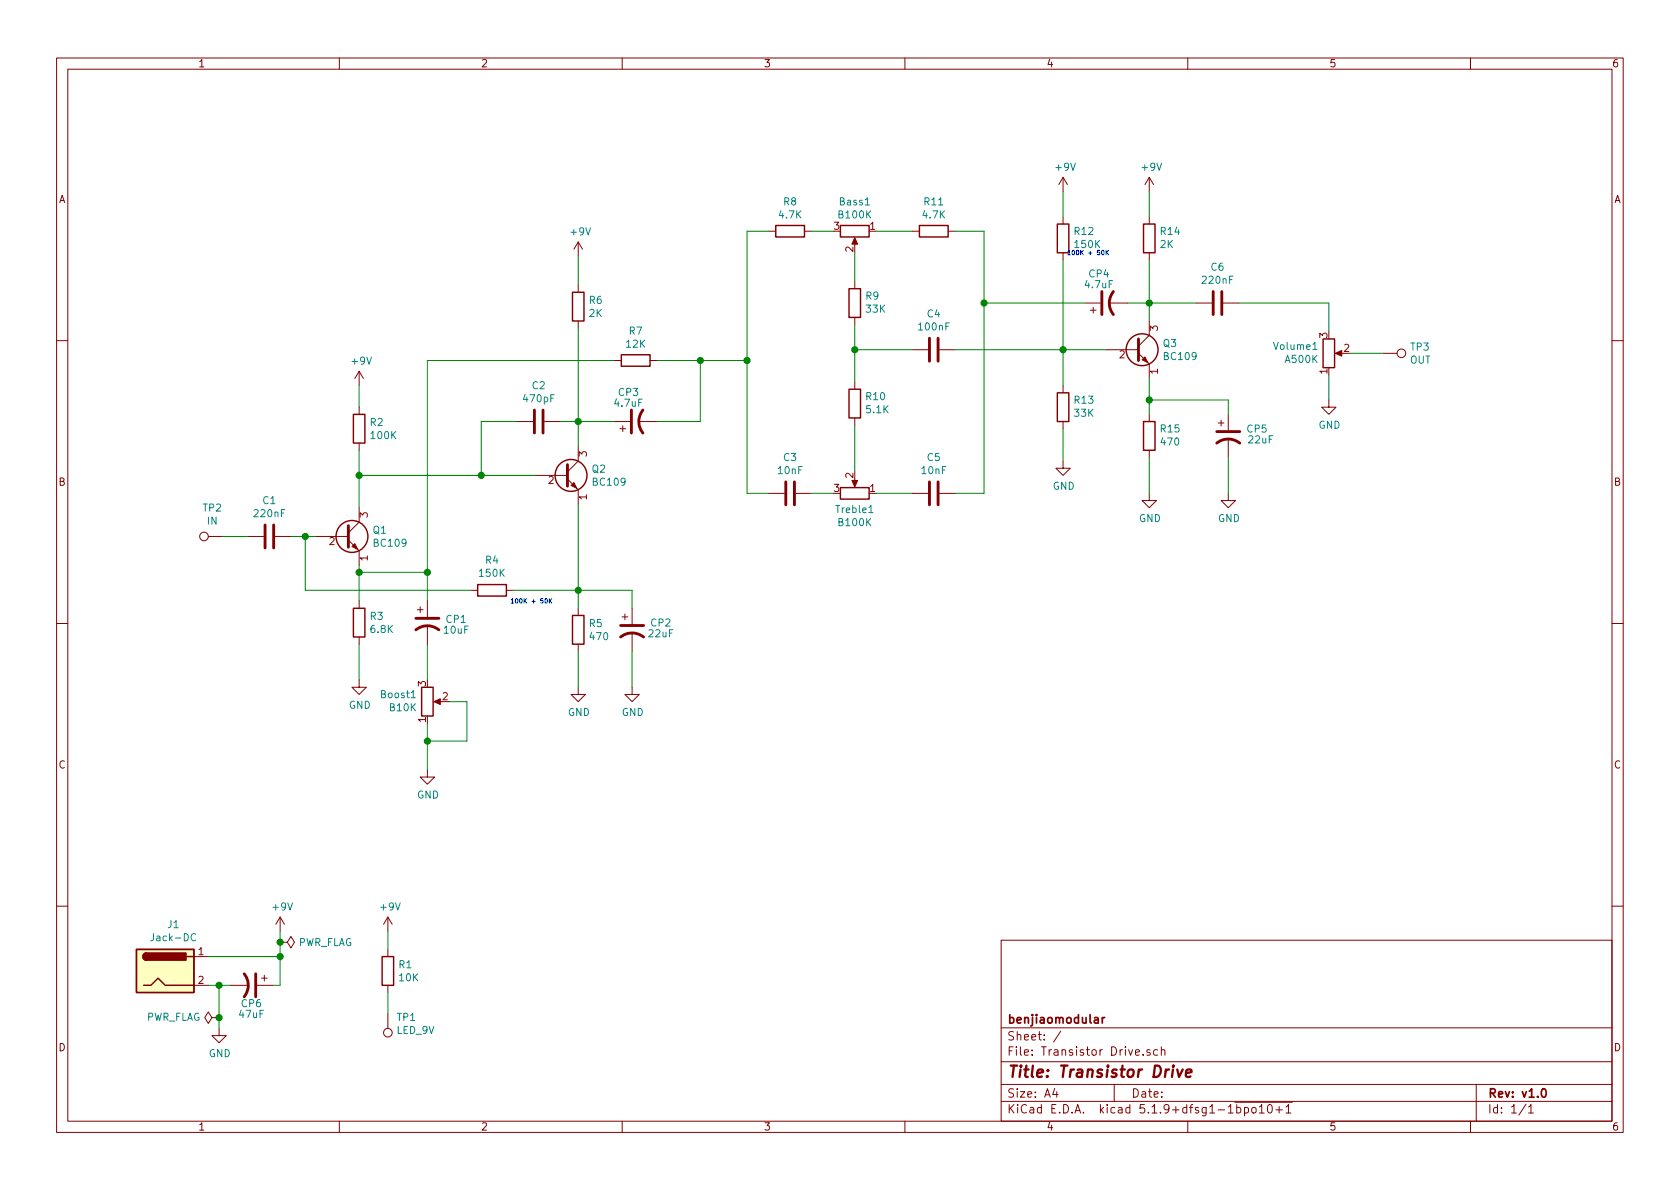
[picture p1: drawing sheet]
EESchema Schematic File Version 4
EELAYER 30 0
EELAYER END
$Descr A4 11693 8268
encoding utf-8
Sheet 1 1
Title "Transistor Drive"
Date ""
Rev "v1.0"
Comp "benjiaomodular"
Comment1 ""
Comment2 ""
Comment3 ""
Comment4 ""
$EndDescr
$Comp
L Connector:Jack-DC J1
U 1 1
P 1150 6750
F 0 "J1" H 1207 7075 50  0000 C CNN
F 1 "Jack-DC" H 1207 6984 50  0000 C CNN
F 2 "Connector_Wire:SolderWire-0.5sqmm_1x02_P4.8mm_D0.9mm_OD2.3mm" H 1200 6710 50  0001 C CNN
F 3 "~" H 1200 6710 50  0001 C CNN
	1    1150 6750
	1    0    0    -1  
$EndComp
$Comp
L power:+9V #PWR0101
U 1 1
P 1950 6475
F 0 "#PWR0101" H 1950 6325 50  0001 C CNN
F 1 "+9V" H 1965 6648 50  0000 C CNN
F 2 "" H 1950 6475 50  0001 C CNN
F 3 "" H 1950 6475 50  0001 C CNN
	1    1950 6475
	1    0    0    -1  
$EndComp
Connection ~ 1950 6650
Wire Wire Line
	1950 6650 1950 6550
Wire Wire Line
	1450 6650 1950 6650
Wire Wire Line
	1950 6650 1950 6850
Wire Wire Line
	1450 6850 1525 6850
$Comp
L power:GND #PWR0102
U 1 1
P 1525 7150
F 0 "#PWR0102" H 1525 6900 50  0001 C CNN
F 1 "GND" H 1530 6977 50  0000 C CNN
F 2 "" H 1525 7150 50  0001 C CNN
F 3 "" H 1525 7150 50  0001 C CNN
	1    1525 7150
	1    0    0    -1  
$EndComp
Wire Wire Line
	1950 6850 1900 6850
$Comp
L Device:CP1 CP6
U 1 1
P 1750 6850
F 0 "CP6" V 1875 6850 50  0000 C CNN
F 1 "47uF" V 1950 6850 50  0000 C CNN
F 2 "Capacitor_THT:CP_Radial_D4.0mm_P2.00mm" H 1750 6850 50  0001 C CNN
F 3 "~" H 1750 6850 50  0001 C CNN
	1    1750 6850
	0    1    1    0   
$EndComp
Wire Wire Line
	1525 6850 1525 7075
Connection ~ 1525 6850
Wire Wire Line
	1525 6850 1600 6850
$Comp
L power:PWR_FLAG #FLG0101
U 1 1
P 1950 6550
F 0 "#FLG0101" H 1950 6625 50  0001 C CNN
F 1 "PWR_FLAG" V 1950 6678 50  0000 L CNN
F 2 "" H 1950 6550 50  0001 C CNN
F 3 "~" H 1950 6550 50  0001 C CNN
	1    1950 6550
	0    1    1    0   
$EndComp
Connection ~ 1950 6550
Wire Wire Line
	1950 6550 1950 6475
$Comp
L power:PWR_FLAG #FLG0102
U 1 1
P 1525 7075
F 0 "#FLG0102" H 1525 7150 50  0001 C CNN
F 1 "PWR_FLAG" V 1525 7202 50  0000 L CNN
F 2 "" H 1525 7075 50  0001 C CNN
F 3 "~" H 1525 7075 50  0001 C CNN
	1    1525 7075
	0    -1   -1   0   
$EndComp
Connection ~ 1525 7075
Wire Wire Line
	1525 7075 1525 7150
$Comp
L Device:R R1
U 1 1
P 2700 6750
F 0 "R1" H 2770 6796 50  0000 L CNN
F 1 "10K" H 2770 6705 50  0000 L CNN
F 2 "Resistor_THT:R_Axial_DIN0207_L6.3mm_D2.5mm_P7.62mm_Horizontal" V 2630 6750 50  0001 C CNN
F 3 "~" H 2700 6750 50  0001 C CNN
	1    2700 6750
	1    0    0    -1  
$EndComp
$Comp
L power:+9V #PWR0103
U 1 1
P 2700 6475
F 0 "#PWR0103" H 2700 6325 50  0001 C CNN
F 1 "+9V" H 2715 6648 50  0000 C CNN
F 2 "" H 2700 6475 50  0001 C CNN
F 3 "" H 2700 6475 50  0001 C CNN
	1    2700 6475
	1    0    0    -1  
$EndComp
$Comp
L Connector:TestPoint TP1
U 1 1
P 2700 7050
F 0 "TP1" H 2642 7076 50  0000 R CNN
F 1 "LED_9V" H 2642 7167 50  0000 R CNN
F 2 "Connector_Wire:SolderWire-0.5sqmm_1x01_D0.9mm_OD2.3mm" H 2900 7050 50  0001 C CNN
F 3 "~" H 2900 7050 50  0001 C CNN
	1    2700 7050
	-1   0    0    1   
$EndComp
Wire Wire Line
	2700 6475 2700 6600
Wire Wire Line
	2700 6900 2700 7050
$Comp
L Connector:TestPoint TP2
U 1 1
P 1550 3725
F 0 "TP2" V 1745 3797 50  0000 C CNN
F 1 "IN" V 1654 3797 50  0000 C CNN
F 2 "Connector_Wire:SolderWire-0.5sqmm_1x01_D0.9mm_OD2.3mm" H 1750 3725 50  0001 C CNN
F 3 "~" H 1750 3725 50  0001 C CNN
	1    1550 3725
	0    -1   -1   0   
$EndComp
$Comp
L Device:C C1
U 1 1
P 1875 3725
F 0 "C1" V 1623 3725 50  0000 C CNN
F 1 "220nF" V 1714 3725 50  0000 C CNN
F 2 "Capacitor_THT:C_Rect_L7.2mm_W2.5mm_P5.00mm_FKS2_FKP2_MKS2_MKP2" H 1913 3575 50  0001 C CNN
F 3 "~" H 1875 3725 50  0001 C CNN
	1    1875 3725
	0    1    1    0   
$EndComp
$Comp
L Transistor_BJT:BC109 Q1
U 1 1
P 2400 3725
F 0 "Q1" H 2591 3771 50  0000 L CNN
F 1 "BC109" H 2591 3680 50  0000 L CNN
F 2 "Package_TO_SOT_THT:TO-18-3" H 2600 3650 50  0001 L CIN
F 3 "http://www.farnell.com/datasheets/296634.pdf" H 2400 3725 50  0001 L CNN
	1    2400 3725
	1    0    0    -1  
$EndComp
$Comp
L Device:R R3
U 1 1
P 2500 4325
F 0 "R3" H 2570 4371 50  0000 L CNN
F 1 "6.8K" H 2570 4280 50  0000 L CNN
F 2 "Resistor_THT:R_Axial_DIN0207_L6.3mm_D2.5mm_P7.62mm_Horizontal" V 2430 4325 50  0001 C CNN
F 3 "~" H 2500 4325 50  0001 C CNN
	1    2500 4325
	1    0    0    -1  
$EndComp
$Comp
L power:GND #PWR02
U 1 1
P 2500 4725
F 0 "#PWR02" H 2500 4475 50  0001 C CNN
F 1 "GND" H 2505 4552 50  0000 C CNN
F 2 "" H 2500 4725 50  0001 C CNN
F 3 "" H 2500 4725 50  0001 C CNN
	1    2500 4725
	1    0    0    -1  
$EndComp
Wire Wire Line
	1550 3725 1725 3725
Wire Wire Line
	2500 3925 2500 3975
Wire Wire Line
	2500 4475 2500 4725
$Comp
L Device:R R2
U 1 1
P 2500 2975
F 0 "R2" H 2570 3021 50  0000 L CNN
F 1 "100K" H 2570 2930 50  0000 L CNN
F 2 "Resistor_THT:R_Axial_DIN0207_L6.3mm_D2.5mm_P7.62mm_Horizontal" V 2430 2975 50  0001 C CNN
F 3 "~" H 2500 2975 50  0001 C CNN
	1    2500 2975
	1    0    0    -1  
$EndComp
$Comp
L power:+9V #PWR01
U 1 1
P 2500 2675
F 0 "#PWR01" H 2500 2525 50  0001 C CNN
F 1 "+9V" H 2515 2848 50  0000 C CNN
F 2 "" H 2500 2675 50  0001 C CNN
F 3 "" H 2500 2675 50  0001 C CNN
	1    2500 2675
	1    0    0    -1  
$EndComp
Wire Wire Line
	2500 2675 2500 2825
Wire Wire Line
	2500 3125 2500 3300
$Comp
L Device:R R4
U 1 1
P 3425 4100
F 0 "R4" V 3632 4100 50  0000 C CNN
F 1 "150K" V 3541 4100 50  0000 C CNN
F 2 "Resistor_THT:R_Axial_DIN0207_L6.3mm_D2.5mm_P7.62mm_Horizontal" V 3355 4100 50  0001 C CNN
F 3 "~" H 3425 4100 50  0001 C CNN
	1    3425 4100
	0    -1   -1   0   
$EndComp
Text Notes 3550 4200 0    31   ~ 0
100K + 50K
$Comp
L Device:R R5
U 1 1
P 4025 4375
F 0 "R5" H 4095 4421 50  0000 L CNN
F 1 "470" H 4095 4330 50  0000 L CNN
F 2 "Resistor_THT:R_Axial_DIN0207_L6.3mm_D2.5mm_P7.62mm_Horizontal" V 3955 4375 50  0001 C CNN
F 3 "~" H 4025 4375 50  0001 C CNN
	1    4025 4375
	1    0    0    -1  
$EndComp
$Comp
L Device:CP1 CP2
U 1 1
P 4400 4375
F 0 "CP2" H 4600 4425 50  0000 C CNN
F 1 "22uF" H 4600 4350 50  0000 C CNN
F 2 "Capacitor_THT:CP_Radial_D4.0mm_P2.00mm" H 4400 4375 50  0001 C CNN
F 3 "~" H 4400 4375 50  0001 C CNN
	1    4400 4375
	1    0    0    -1  
$EndComp
$Comp
L Transistor_BJT:BC109 Q2
U 1 1
P 3925 3300
F 0 "Q2" H 4116 3346 50  0000 L CNN
F 1 "BC109" H 4116 3255 50  0000 L CNN
F 2 "Package_TO_SOT_THT:TO-18-3" H 4125 3225 50  0001 L CIN
F 3 "http://www.farnell.com/datasheets/296634.pdf" H 3925 3300 50  0001 L CNN
	1    3925 3300
	1    0    0    -1  
$EndComp
Wire Wire Line
	2125 3725 2125 4100
Wire Wire Line
	2025 3725 2125 3725
Connection ~ 2125 3725
Wire Wire Line
	2125 3725 2200 3725
Wire Wire Line
	3575 4100 4025 4100
Wire Wire Line
	4025 4100 4400 4100
Wire Wire Line
	4400 4100 4400 4225
Connection ~ 4025 4100
$Comp
L Device:R_POT Boost1
U 1 1
P 2975 4875
F 0 "Boost1" H 2905 4829 50  0000 R CNN
F 1 "B10K" H 2905 4920 50  0000 R CNN
F 2 "Connector_Wire:SolderWire-0.5sqmm_1x03_P4.8mm_D0.9mm_OD2.3mm" H 2975 4875 50  0001 C CNN
F 3 "~" H 2975 4875 50  0001 C CNN
	1    2975 4875
	1    0    0    1   
$EndComp
$Comp
L power:GND #PWR03
U 1 1
P 2975 5350
F 0 "#PWR03" H 2975 5100 50  0001 C CNN
F 1 "GND" H 2980 5177 50  0000 C CNN
F 2 "" H 2975 5350 50  0001 C CNN
F 3 "" H 2975 5350 50  0001 C CNN
	1    2975 5350
	1    0    0    -1  
$EndComp
Wire Wire Line
	2975 5025 2975 5150
Wire Wire Line
	2975 5150 3250 5150
Wire Wire Line
	3250 5150 3250 4875
Wire Wire Line
	3250 4875 3125 4875
Connection ~ 2975 5150
Wire Wire Line
	2975 5150 2975 5350
Wire Wire Line
	3725 3300 3350 3300
Connection ~ 2500 3300
Wire Wire Line
	2500 3300 2500 3525
Wire Wire Line
	2125 4100 3275 4100
Wire Wire Line
	2975 3975 2500 3975
Connection ~ 2500 3975
Wire Wire Line
	2500 3975 2500 4175
Wire Wire Line
	2975 4475 2975 4725
Wire Wire Line
	2975 4175 2975 3975
$Comp
L Device:CP1 CP1
U 1 1
P 2975 4325
F 0 "CP1" H 3175 4350 50  0000 C CNN
F 1 "10uF" H 3175 4275 50  0000 C CNN
F 2 "Capacitor_THT:CP_Radial_D4.0mm_P2.00mm" H 2975 4325 50  0001 C CNN
F 3 "~" H 2975 4325 50  0001 C CNN
	1    2975 4325
	1    0    0    -1  
$EndComp
$Comp
L power:GND #PWR04
U 1 1
P 4025 4775
F 0 "#PWR04" H 4025 4525 50  0001 C CNN
F 1 "GND" H 4030 4602 50  0000 C CNN
F 2 "" H 4025 4775 50  0001 C CNN
F 3 "" H 4025 4775 50  0001 C CNN
	1    4025 4775
	1    0    0    -1  
$EndComp
$Comp
L power:GND #PWR05
U 1 1
P 4400 4775
F 0 "#PWR05" H 4400 4525 50  0001 C CNN
F 1 "GND" H 4405 4602 50  0000 C CNN
F 2 "" H 4400 4775 50  0001 C CNN
F 3 "" H 4400 4775 50  0001 C CNN
	1    4400 4775
	1    0    0    -1  
$EndComp
Wire Wire Line
	4400 4525 4400 4775
Wire Wire Line
	4025 4525 4025 4775
$Comp
L Device:C C2
U 1 1
P 3750 2925
F 0 "C2" V 3498 2925 50  0000 C CNN
F 1 "470pF" V 3589 2925 50  0000 C CNN
F 2 "Capacitor_THT:C_Rect_L7.2mm_W2.5mm_P5.00mm_FKS2_FKP2_MKS2_MKP2" H 3788 2775 50  0001 C CNN
F 3 "~" H 3750 2925 50  0001 C CNN
	1    3750 2925
	0    1    1    0   
$EndComp
Wire Wire Line
	4025 3100 4025 2925
Wire Wire Line
	4025 2925 3900 2925
Wire Wire Line
	3600 2925 3350 2925
Wire Wire Line
	3350 2925 3350 3300
Connection ~ 3350 3300
Wire Wire Line
	3350 3300 2500 3300
$Comp
L Device:R R6
U 1 1
P 4025 2125
F 0 "R6" H 4095 2171 50  0000 L CNN
F 1 "2K" H 4095 2080 50  0000 L CNN
F 2 "Resistor_THT:R_Axial_DIN0207_L6.3mm_D2.5mm_P7.62mm_Horizontal" V 3955 2125 50  0001 C CNN
F 3 "~" H 4025 2125 50  0001 C CNN
	1    4025 2125
	1    0    0    -1  
$EndComp
$Comp
L power:+9V #PWR06
U 1 1
P 4025 1775
F 0 "#PWR06" H 4025 1625 50  0001 C CNN
F 1 "+9V" H 4040 1948 50  0000 C CNN
F 2 "" H 4025 1775 50  0001 C CNN
F 3 "" H 4025 1775 50  0001 C CNN
	1    4025 1775
	1    0    0    -1  
$EndComp
Wire Wire Line
	4025 1775 4025 1975
Wire Wire Line
	4025 2275 4025 2925
Connection ~ 4025 2925
$Comp
L Device:CP1 CP3
U 1 1
P 4425 2925
F 0 "CP3" V 4625 2975 50  0000 C CNN
F 1 "4.7uF" V 4550 2975 50  0000 C CNN
F 2 "Capacitor_THT:CP_Radial_D4.0mm_P2.00mm" H 4425 2925 50  0001 C CNN
F 3 "~" H 4425 2925 50  0001 C CNN
	1    4425 2925
	0    -1   -1   0   
$EndComp
$Comp
L Device:R R7
U 1 1
P 4425 2500
F 0 "R7" V 4218 2500 50  0000 C CNN
F 1 "12K" V 4309 2500 50  0000 C CNN
F 2 "Resistor_THT:R_Axial_DIN0207_L6.3mm_D2.5mm_P7.62mm_Horizontal" V 4355 2500 50  0001 C CNN
F 3 "~" H 4425 2500 50  0001 C CNN
	1    4425 2500
	0    1    1    0   
$EndComp
Wire Wire Line
	4275 2500 2975 2500
Wire Wire Line
	2975 2500 2975 3975
Connection ~ 2975 3975
Wire Wire Line
	4025 2925 4275 2925
Wire Wire Line
	4575 2500 4875 2500
Wire Wire Line
	4875 2925 4575 2925
$Comp
L Device:R R8
U 1 1
P 5500 1600
F 0 "R8" V 5293 1600 50  0000 C CNN
F 1 "4.7K" V 5384 1600 50  0000 C CNN
F 2 "Resistor_THT:R_Axial_DIN0207_L6.3mm_D2.5mm_P7.62mm_Horizontal" V 5430 1600 50  0001 C CNN
F 3 "~" H 5500 1600 50  0001 C CNN
	1    5500 1600
	0    1    1    0   
$EndComp
$Comp
L Device:R R11
U 1 1
P 6500 1600
F 0 "R11" V 6293 1600 50  0000 C CNN
F 1 "4.7K" V 6384 1600 50  0000 C CNN
F 2 "Resistor_THT:R_Axial_DIN0207_L6.3mm_D2.5mm_P7.62mm_Horizontal" V 6430 1600 50  0001 C CNN
F 3 "~" H 6500 1600 50  0001 C CNN
	1    6500 1600
	0    1    1    0   
$EndComp
$Comp
L Device:R_POT Bass1
U 1 1
P 5950 1600
F 0 "Bass1" V 5743 1600 50  0000 C CNN
F 1 "B100K" V 5834 1600 50  0000 C CNN
F 2 "Connector_Wire:SolderWire-0.5sqmm_1x03_P4.8mm_D0.9mm_OD2.3mm" H 5950 1600 50  0001 C CNN
F 3 "~" H 5950 1600 50  0001 C CNN
	1    5950 1600
	0    1    1    0   
$EndComp
$Comp
L Device:R R9
U 1 1
P 5950 2100
F 0 "R9" H 5880 2054 50  0000 R CNN
F 1 "33K" H 5880 2145 50  0000 R CNN
F 2 "Resistor_THT:R_Axial_DIN0207_L6.3mm_D2.5mm_P7.62mm_Horizontal" V 5880 2100 50  0001 C CNN
F 3 "~" H 5950 2100 50  0001 C CNN
	1    5950 2100
	-1   0    0    1   
$EndComp
$Comp
L Device:R_POT Treble1
U 1 1
P 5950 3425
F 0 "Treble1" V 5835 3425 50  0000 C CNN
F 1 "B100K" V 5744 3425 50  0000 C CNN
F 2 "Connector_Wire:SolderWire-0.5sqmm_1x03_P4.8mm_D0.9mm_OD2.3mm" H 5950 3425 50  0001 C CNN
F 3 "~" H 5950 3425 50  0001 C CNN
	1    5950 3425
	0    1    -1   0   
$EndComp
$Comp
L Device:C C3
U 1 1
P 5500 3425
F 0 "C3" V 5248 3425 50  0000 C CNN
F 1 "10nF" V 5339 3425 50  0000 C CNN
F 2 "Capacitor_THT:C_Rect_L7.2mm_W2.5mm_P5.00mm_FKS2_FKP2_MKS2_MKP2" H 5538 3275 50  0001 C CNN
F 3 "~" H 5500 3425 50  0001 C CNN
	1    5500 3425
	0    1    1    0   
$EndComp
$Comp
L Device:C C5
U 1 1
P 6500 3425
F 0 "C5" V 6248 3425 50  0000 C CNN
F 1 "10nF" V 6339 3425 50  0000 C CNN
F 2 "Capacitor_THT:C_Rect_L7.2mm_W2.5mm_P5.00mm_FKS2_FKP2_MKS2_MKP2" H 6538 3275 50  0001 C CNN
F 3 "~" H 6500 3425 50  0001 C CNN
	1    6500 3425
	0    1    1    0   
$EndComp
Wire Wire Line
	5650 1600 5800 1600
Wire Wire Line
	6100 1600 6350 1600
Wire Wire Line
	5950 1750 5950 1950
Wire Wire Line
	5650 3425 5800 3425
Wire Wire Line
	6100 3425 6350 3425
Wire Wire Line
	5350 1600 5200 1600
Wire Wire Line
	5200 1600 5200 2500
Wire Wire Line
	5200 3425 5350 3425
$Comp
L Device:R R10
U 1 1
P 5950 2800
F 0 "R10" H 5880 2754 50  0000 R CNN
F 1 "5.1K" H 5880 2845 50  0000 R CNN
F 2 "Resistor_THT:R_Axial_DIN0207_L6.3mm_D2.5mm_P7.62mm_Horizontal" V 5880 2800 50  0001 C CNN
F 3 "~" H 5950 2800 50  0001 C CNN
	1    5950 2800
	-1   0    0    1   
$EndComp
Wire Wire Line
	5950 2950 5950 3275
Wire Wire Line
	4875 2500 5200 2500
Connection ~ 5200 2500
Wire Wire Line
	5200 2500 5200 3425
Wire Wire Line
	6650 1600 6850 1600
Wire Wire Line
	6850 1600 6850 2100
Wire Wire Line
	6850 3425 6650 3425
$Comp
L Transistor_BJT:BC109 Q3
U 1 1
P 7900 2425
F 0 "Q3" H 8091 2471 50  0000 L CNN
F 1 "BC109" H 8091 2380 50  0000 L CNN
F 2 "Package_TO_SOT_THT:TO-18-3" H 8100 2350 50  0001 L CIN
F 3 "http://www.farnell.com/datasheets/296634.pdf" H 7900 2425 50  0001 L CNN
	1    7900 2425
	1    0    0    -1  
$EndComp
$Comp
L Device:R R13
U 1 1
P 7400 2825
F 0 "R13" H 7330 2779 50  0000 R CNN
F 1 "33K" H 7330 2870 50  0000 R CNN
F 2 "Resistor_THT:R_Axial_DIN0207_L6.3mm_D2.5mm_P7.62mm_Horizontal" V 7330 2825 50  0001 C CNN
F 3 "~" H 7400 2825 50  0001 C CNN
	1    7400 2825
	-1   0    0    1   
$EndComp
Text Notes 7425 1775 0    31   ~ 0
100K + 50K
$Comp
L power:+9V #PWR07
U 1 1
P 7400 1325
F 0 "#PWR07" H 7400 1175 50  0001 C CNN
F 1 "+9V" H 7415 1498 50  0000 C CNN
F 2 "" H 7400 1325 50  0001 C CNN
F 3 "" H 7400 1325 50  0001 C CNN
	1    7400 1325
	1    0    0    -1  
$EndComp
Connection ~ 7400 2425
Wire Wire Line
	7400 2425 7700 2425
Wire Wire Line
	7400 2675 7400 2425
$Comp
L power:GND #PWR08
U 1 1
P 7400 3200
F 0 "#PWR08" H 7400 2950 50  0001 C CNN
F 1 "GND" H 7405 3027 50  0000 C CNN
F 2 "" H 7400 3200 50  0001 C CNN
F 3 "" H 7400 3200 50  0001 C CNN
	1    7400 3200
	1    0    0    -1  
$EndComp
Wire Wire Line
	7400 2975 7400 3200
Wire Wire Line
	7400 1325 7400 1500
Wire Wire Line
	7400 1800 7400 2425
$Comp
L Device:R R12
U 1 1
P 7400 1650
F 0 "R12" H 7330 1604 50  0000 R CNN
F 1 "150K" H 7330 1695 50  0000 R CNN
F 2 "Resistor_THT:R_Axial_DIN0207_L6.3mm_D2.5mm_P7.62mm_Horizontal" V 7330 1650 50  0001 C CNN
F 3 "~" H 7400 1650 50  0001 C CNN
	1    7400 1650
	-1   0    0    1   
$EndComp
$Comp
L Device:CP1 CP4
U 1 1
P 7700 2100
F 0 "CP4" V 7900 2150 50  0000 C CNN
F 1 "4.7uF" V 7825 2150 50  0000 C CNN
F 2 "Capacitor_THT:CP_Radial_D4.0mm_P2.00mm" H 7700 2100 50  0001 C CNN
F 3 "~" H 7700 2100 50  0001 C CNN
	1    7700 2100
	0    -1   -1   0   
$EndComp
Wire Wire Line
	7850 2100 8000 2100
Wire Wire Line
	8000 2100 8000 2225
Wire Wire Line
	7550 2100 6850 2100
Connection ~ 6850 2100
Wire Wire Line
	6850 2100 6850 3425
$Comp
L Device:R R14
U 1 1
P 8000 1650
F 0 "R14" H 7930 1604 50  0000 R CNN
F 1 "2K" H 7930 1695 50  0000 R CNN
F 2 "Resistor_THT:R_Axial_DIN0207_L6.3mm_D2.5mm_P7.62mm_Horizontal" V 7930 1650 50  0001 C CNN
F 3 "~" H 8000 1650 50  0001 C CNN
	1    8000 1650
	-1   0    0    1   
$EndComp
$Comp
L Device:R R15
U 1 1
P 8000 3025
F 0 "R15" H 7930 2979 50  0000 R CNN
F 1 "470" H 7930 3070 50  0000 R CNN
F 2 "Resistor_THT:R_Axial_DIN0207_L6.3mm_D2.5mm_P7.62mm_Horizontal" V 7930 3025 50  0001 C CNN
F 3 "~" H 8000 3025 50  0001 C CNN
	1    8000 3025
	-1   0    0    1   
$EndComp
$Comp
L Device:CP1 CP5
U 1 1
P 8550 3025
F 0 "CP5" H 8750 3075 50  0000 C CNN
F 1 "22uF" H 8775 3000 50  0000 C CNN
F 2 "Capacitor_THT:CP_Radial_D4.0mm_P2.00mm" H 8550 3025 50  0001 C CNN
F 3 "~" H 8550 3025 50  0001 C CNN
	1    8550 3025
	1    0    0    -1  
$EndComp
$Comp
L power:GND #PWR010
U 1 1
P 8000 3425
F 0 "#PWR010" H 8000 3175 50  0001 C CNN
F 1 "GND" H 8005 3252 50  0000 C CNN
F 2 "" H 8000 3425 50  0001 C CNN
F 3 "" H 8000 3425 50  0001 C CNN
	1    8000 3425
	1    0    0    -1  
$EndComp
$Comp
L power:GND #PWR011
U 1 1
P 8550 3425
F 0 "#PWR011" H 8550 3175 50  0001 C CNN
F 1 "GND" H 8555 3252 50  0000 C CNN
F 2 "" H 8550 3425 50  0001 C CNN
F 3 "" H 8550 3425 50  0001 C CNN
	1    8550 3425
	1    0    0    -1  
$EndComp
Wire Wire Line
	8000 2625 8000 2775
Wire Wire Line
	8000 3425 8000 3175
Wire Wire Line
	8000 2775 8550 2775
Wire Wire Line
	8550 2775 8550 2875
Connection ~ 8000 2775
Wire Wire Line
	8000 2775 8000 2875
Wire Wire Line
	8550 3175 8550 3425
$Comp
L Device:C C6
U 1 1
P 8475 2100
F 0 "C6" V 8223 2100 50  0000 C CNN
F 1 "220nF" V 8314 2100 50  0000 C CNN
F 2 "Capacitor_THT:C_Rect_L7.2mm_W2.5mm_P5.00mm_FKS2_FKP2_MKS2_MKP2" H 8513 1950 50  0001 C CNN
F 3 "~" H 8475 2100 50  0001 C CNN
	1    8475 2100
	0    1    1    0   
$EndComp
$Comp
L power:+9V #PWR09
U 1 1
P 8000 1325
F 0 "#PWR09" H 8000 1175 50  0001 C CNN
F 1 "+9V" H 8015 1498 50  0000 C CNN
F 2 "" H 8000 1325 50  0001 C CNN
F 3 "" H 8000 1325 50  0001 C CNN
	1    8000 1325
	1    0    0    -1  
$EndComp
Wire Wire Line
	8000 1325 8000 1500
Wire Wire Line
	8325 2100 8000 2100
Connection ~ 8000 2100
$Comp
L Device:R_POT Volume1
U 1 1
P 9250 2450
F 0 "Volume1" H 9181 2404 50  0000 R CNN
F 1 "A500K" H 9181 2495 50  0000 R CNN
F 2 "Connector_Wire:SolderWire-0.5sqmm_1x03_P4.8mm_D0.9mm_OD2.3mm" H 9250 2450 50  0001 C CNN
F 3 "~" H 9250 2450 50  0001 C CNN
	1    9250 2450
	1    0    0    1   
$EndComp
$Comp
L power:GND #PWR012
U 1 1
P 9250 2775
F 0 "#PWR012" H 9250 2525 50  0001 C CNN
F 1 "GND" H 9255 2602 50  0000 C CNN
F 2 "" H 9250 2775 50  0001 C CNN
F 3 "" H 9250 2775 50  0001 C CNN
	1    9250 2775
	1    0    0    -1  
$EndComp
Wire Wire Line
	9250 2600 9250 2775
Wire Wire Line
	8625 2100 9250 2100
Wire Wire Line
	9250 2100 9250 2300
$Comp
L Connector:TestPoint TP3
U 1 1
P 9625 2450
F 0 "TP3" V 9579 2638 50  0000 L CNN
F 1 "OUT" V 9670 2638 50  0000 L CNN
F 2 "Connector_Wire:SolderWire-0.5sqmm_1x01_D0.9mm_OD2.3mm" H 9825 2450 50  0001 C CNN
F 3 "~" H 9825 2450 50  0001 C CNN
	1    9625 2450
	0    1    1    0   
$EndComp
Wire Wire Line
	9400 2450 9625 2450
Wire Wire Line
	4025 3500 4025 4100
Wire Wire Line
	4025 4100 4025 4225
Wire Wire Line
	8000 1800 8000 2100
Connection ~ 4875 2500
Wire Wire Line
	4875 2925 4875 2500
$Comp
L Device:C C4
U 1 1
P 6500 2425
F 0 "C4" V 6248 2425 50  0000 C CNN
F 1 "100nF" V 6339 2425 50  0000 C CNN
F 2 "Capacitor_THT:C_Rect_L7.2mm_W2.5mm_P5.00mm_FKS2_FKP2_MKS2_MKP2" H 6538 2275 50  0001 C CNN
F 3 "~" H 6500 2425 50  0001 C CNN
	1    6500 2425
	0    1    1    0   
$EndComp
Wire Wire Line
	5950 2250 5950 2425
Wire Wire Line
	7400 2425 6650 2425
Wire Wire Line
	6350 2425 5950 2425
Connection ~ 5950 2425
Wire Wire Line
	5950 2425 5950 2650
$EndSCHEMATC
